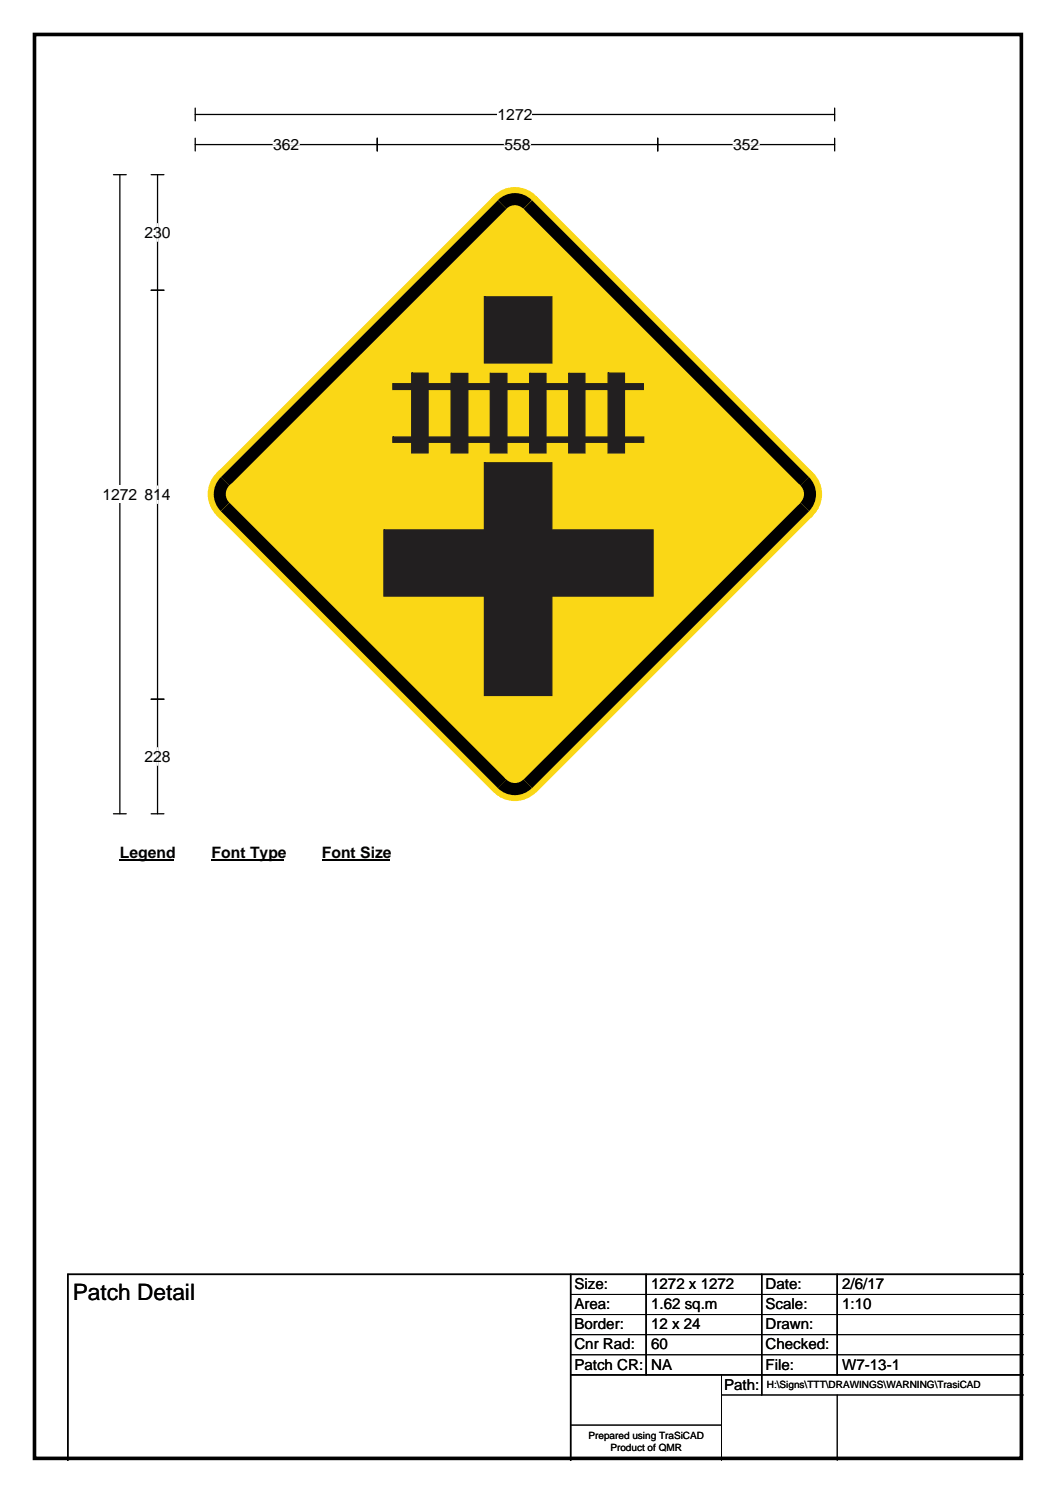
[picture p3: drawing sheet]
<svg xmlns="http://www.w3.org/2000/svg" width="210mm" height="297mm" viewBox="0 0 210 297" stroke-linecap="round" stroke-linejoin="round" font-family="sans-serif">
<path d="M6.9 6.9h196.2v283.3h-196.2z" fill="none" stroke="#000" stroke-width=".72"/>
<path d="M38.8 22.8h127.2M38.8 21.5v2.5M166 21.5v2.5" fill="none" stroke="#000" stroke-width=".25"/>
<path d="M98.9 21h7v3.5h-7z" fill="#fff"/>
<path d="M22.6 34.8h2.5M23.8 34.8v127.1M38.8 28.8h127.2M38.8 27.5v2.5M75 27.5v2.5M130.8 27.5v2.5M166 27.5v2.5M22.6 161.9h2.5" fill="none" stroke="#000" stroke-width=".25"/>
<path d="M54.3 28.8h5.2M100.3 28.8h5.2M145.8 28.8h5.2" fill="none" stroke="#fff" stroke-width=".25"/>
<path d="M20.4 96.6h6.9v3.5h-6.9z" fill="#fff"/>
<path d="M30.1 34.8h2.5M31.3 34.8v127.1M30.1 57.7h2.5M30.1 139.1h2.5M30.1 161.9h2.5" fill="none" stroke="#000" stroke-width=".25"/>
<path d="M31.3 44.5v3.5M31.3 96.7v3.5M31.3 148.8v3.5" fill="none" stroke="#fff" stroke-width=".25"/>
<path d="M23.8 167.9h10.8v3.5h-10.8z" fill="#fff"/>
<path d="M23.8 171.2h10.8" fill="none" stroke="#000" stroke-width=".32"/>
<path d="M42.1 167.9h14.4v3.5h-14.4z" fill="#fff"/>
<path d="M42.1 171.2h14.4" fill="none" stroke="#000" stroke-width=".32"/>
<path d="M64 167.9h13.4v3.5h-13.4z" fill="#fff"/>
<path d="M64 171.2h13.4" fill="none" stroke="#000" stroke-width=".32"/>
<g fill="#fad716">
<path d="M43.1 94.1l55.1-55.1h8.4l55.1 55.1v8.5l-55.1 55h-8.4l-55.1-55z" fill-rule="evenodd"/>
<circle cx="102.4" cy="43.2" r="6"/>
<circle cx="47.3" cy="98.3" r="6"/>
<circle cx="102.4" cy="153.4" r="6"/>
<circle cx="157.5" cy="98.3" r="6"/>
</g>
<g fill="#000">
<path d="M105.8 39.9l55.1 55-1.7 1.7-55.1-55z"/>
<path d="M99 39.8a4.8 4.8 0 0 1 6.7 0l-3.3 3.4z" fill-rule="evenodd"/>
</g>
<circle cx="102.4" cy="43.2" r="2.39" fill="#fad716"/>
<g fill="#000">
<path d="M99 39.9l1.7 1.7-55.1 55-1.7-1.7z"/>
<path d="M43.9 94.9l3.4 3.4-3.4 3.4a4.8 4.8 0 0 1 0-6.8z" fill-rule="evenodd"/>
</g>
<circle cx="47.3" cy="98.3" r="2.39" fill="#fad716"/>
<g fill="#000">
<path d="M43.9 101.7l1.7-1.7 55.1 55.1-1.7 1.7z"/>
<path d="M99 156.8l3.4-3.4 3.4 3.4a4.8 4.8 0 0 1-6.8 0z" fill-rule="evenodd"/>
</g>
<circle cx="102.4" cy="153.4" r="2.39" fill="#fad716"/>
<g fill="#000">
<path d="M159.2 100l1.7 1.7-55.1 55.1-1.7-1.7z"/>
<path d="M160.8 94.9a4.8 4.8 0 0 1 .1 6.8l-3.4-3.4z" fill-rule="evenodd"/>
</g>
<circle cx="157.5" cy="98.3" r="2.39" fill="#fad716"/>
<g fill="#221f20" stroke="#221f20" stroke-width=".25">
<path d="M96.3 59.1v13.1h13.4v-13.1z" fill-rule="evenodd"/>
<path d="M76.3 105.4v13.2h53.6v-13.2z" fill-rule="evenodd"/>
<path d="M96.3 92.1v46.3h13.4v-46.3z" fill-rule="evenodd"/>
<path d="M78.1 76.3v1.2h49.8v-1.2z" fill-rule="evenodd"/>
<path d="M78.1 87v1h49.9v-1z" fill-rule="evenodd"/>
<path d="M81.9 74.2v15.9h3.2v-15.9z" fill-rule="evenodd"/>
<path d="M89.7 74.3v15.8h3.3v-15.8z" fill-rule="evenodd"/>
<path d="M97.5 74.3v15.8h3.3v-15.8z" fill-rule="evenodd"/>
<path d="M105.3 74.3v15.8h3.3v-15.8z" fill-rule="evenodd"/>
<path d="M113.1 74.3v15.8h3.2v-15.8z" fill-rule="evenodd"/>
<path d="M120.9 74.2v15.9h3.3v-15.9z" fill-rule="evenodd"/>
</g>
<path d="M113.5 253.5v37M128.5 253.5v20M151.5 253.5v24M166.5 253.5v20M203.5 253.5h-190v37M113.5 273.5h90" fill="none" stroke="#000" stroke-width=".3"/>
<path d="M113.5 257.5h90M113.5 261.5h90M113.5 265.5h90M113.5 269.5h90M143.5 273.5v17M143.5 277.5h60M166.5 277.5v13M113.5 283.5h30" fill="none" stroke="#000" stroke-width=".2"/>
<text font-size="4.5" x="14.5" y="258.6">Patch Detail</text>
<g font-size="3.1">
<text x="98.9" y="23.8">1272</text>
<text x="54.3" y="29.8">362</text>
<text x="100.3" y="29.8">558</text>
<text x="145.8" y="29.8">352</text>
<text x="28.7" y="47.3">230</text>
<text x="20.4" y="99.4">1272</text>
<text x="28.7" y="99.5">814</text>
<text x="28.7" y="151.6">228</text>
<text x="23.8" y="170.7">Legend</text>
<text x="42.1" y="170.7">Font Type</text>
<text x="64" y="170.7">Font Size</text>
</g>
<g font-size="3">
<text x="114.2" y="256.5">Size:</text>
<text x="129.5" y="256.5">1272 x 1272</text>
<text x="152.2" y="256.5">Date:</text>
<text x="167.5" y="256.5">2/6/17</text>
<text x="114.2" y="260.5">Area:</text>
<text x="129.5" y="260.5">1.62 sq.m</text>
<text x="152.2" y="260.5">Scale:</text>
<text x="167.5" y="260.5">1:10</text>
<text x="114.2" y="264.5">Border:</text>
<text x="114.2" y="268.5">Cnr Rad:</text>
<text x="129.5" y="264.5">12 x 24</text>
<text x="129.5" y="268.5">60</text>
<text x="152.2" y="264.5">Drawn:</text>
<text x="152.2" y="268.5">Checked:</text>
<text x="114.2" y="272.5">Patch CR:</text>
<text x="129.5" y="272.5">NA</text>
<text x="152.2" y="272.5">File:</text>
<text x="167.5" y="272.5">W7-13-1</text>
<text x="144" y="276.5">Path:</text>
</g>
<g font-size="2">
<text x="152.5" y="276.1">H:\Signs\TTT\DRAWINGS\WARNING\TrasiCAD</text>
<text x="117" y="286.3">Prepared using TraSiCAD</text>
<text x="121.4" y="288.7">Product of QMR</text>
</g>
</svg>
